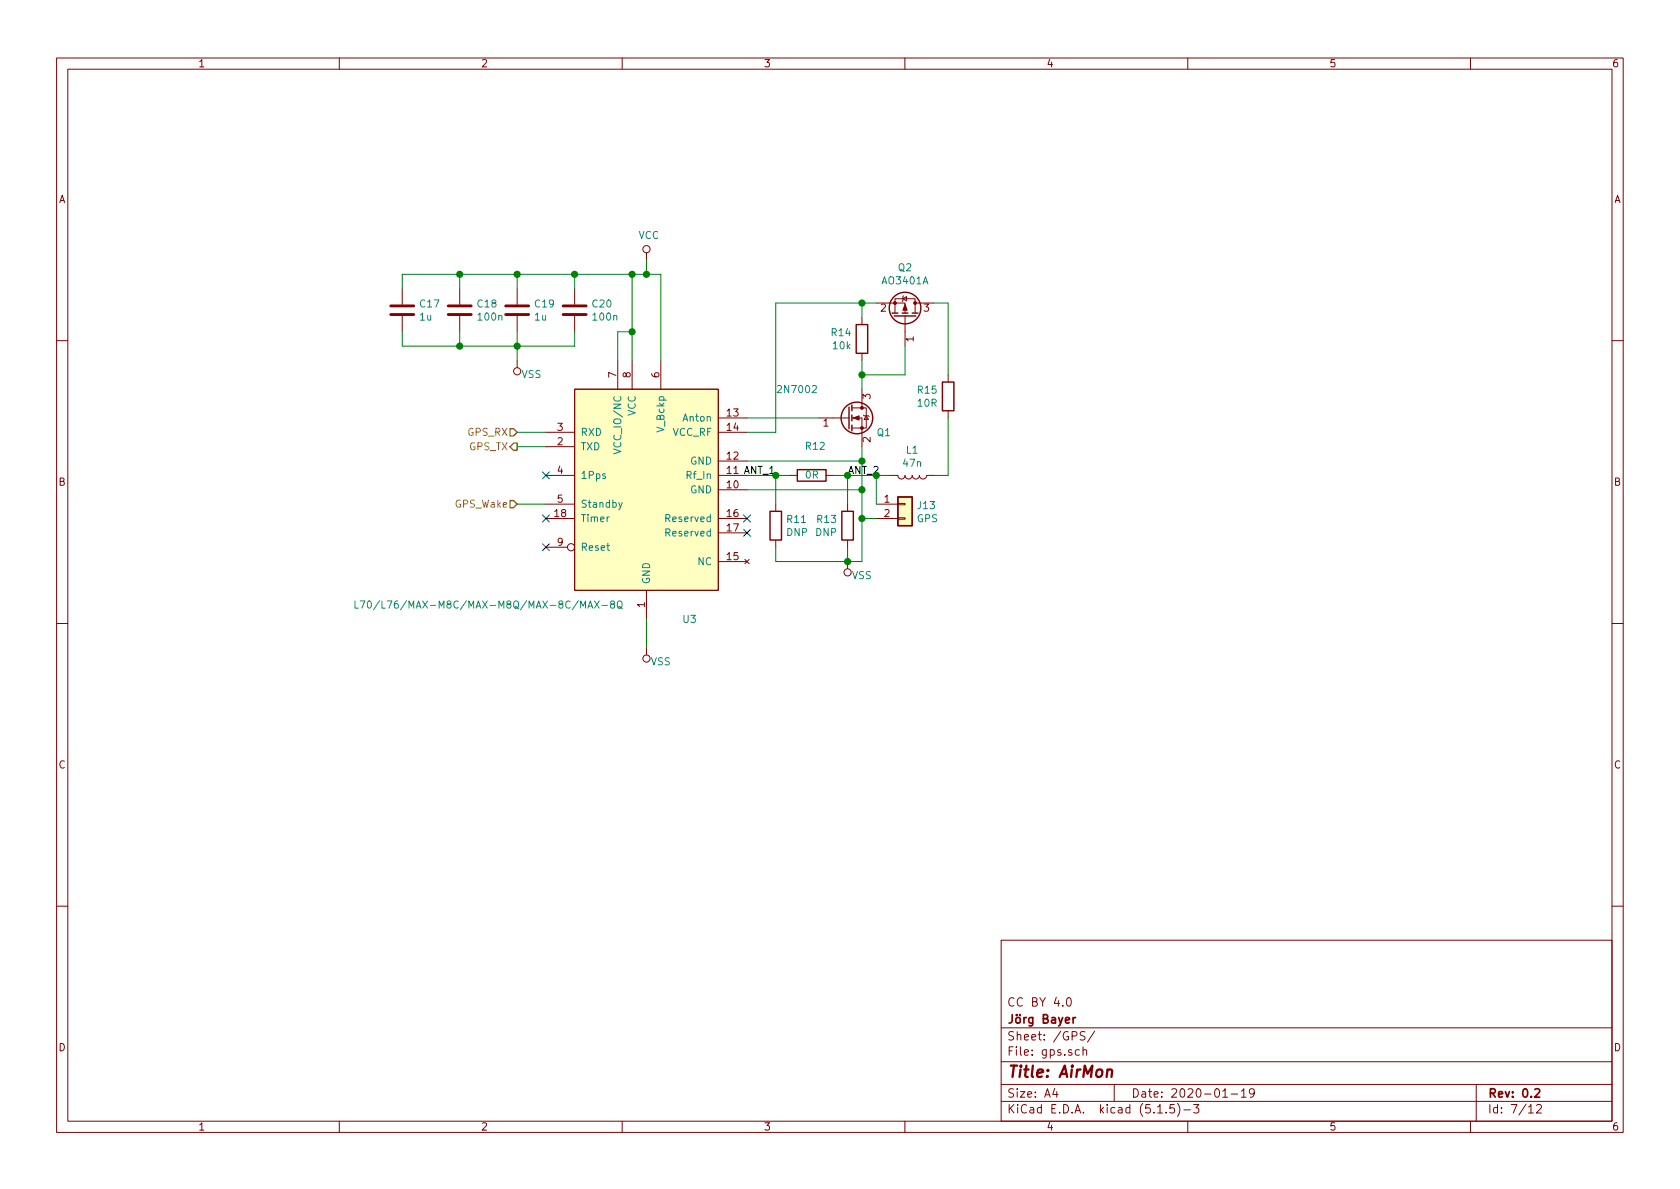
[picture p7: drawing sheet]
EESchema Schematic File Version 4
EELAYER 30 0
EELAYER END
$Descr A4 11693 8268
encoding utf-8
Sheet 7 12
Title "AirMon"
Date "2020-01-19"
Rev "0.2"
Comp "Jörg Bayer"
Comment1 "CC BY 4.0"
Comment2 ""
Comment3 ""
Comment4 ""
$EndDescr
$Comp
L global:L70 U3
U 1 1
P 4500 3400
F 0 "U3" H 4800 2500 50  0000 C CNN
F 1 "L70/L76/MAX-M8C/MAX-M8Q/MAX-8C/MAX-8Q" H 3400 2600 50  0000 C CNN
F 2 "global:L70" H 4100 3500 50  0001 C CNN
F 3 "https://www.quectel.com/UploadImage/Downlad/L70_Hardware_Design_V2.0.pdf" H 4100 3500 50  0001 C CNN
	1    4500 3400
	1    0    0    -1  
$EndComp
NoConn ~ 3800 3300
NoConn ~ 3800 3600
NoConn ~ 5200 3600
NoConn ~ 5200 3700
NoConn ~ 3800 3800
Wire Wire Line
	4500 4300 4500 4500
Wire Wire Line
	4400 2500 4400 2300
Wire Wire Line
	4400 1900 4500 1900
Wire Wire Line
	4600 1900 4600 2500
$Comp
L power:VSS #PWR027
U 1 1
P 4500 4500
F 0 "#PWR027" H 4500 4350 50  0001 C CNN
F 1 "VSS" H 4400 4600 50  0000 C CNN
F 2 "" H 4500 4500 50  0001 C CNN
F 3 "" H 4500 4500 50  0001 C CNN
	1    4500 4500
	-1   0    0    1   
$EndComp
Wire Wire Line
	3800 3500 3600 3500
Wire Wire Line
	3800 3000 3600 3000
Wire Wire Line
	3800 3100 3600 3100
$Comp
L power:VCC #PWR026
U 1 1
P 4500 1800
F 0 "#PWR026" H 4500 1650 50  0001 C CNN
F 1 "VCC" H 4517 1973 50  0000 C CNN
F 2 "" H 4500 1800 50  0001 C CNN
F 3 "" H 4500 1800 50  0001 C CNN
	1    4500 1800
	1    0    0    -1  
$EndComp
Wire Wire Line
	4500 1900 4600 1900
$Comp
L Device:Q_NMOS_GSD Q?
U 1 1
P 5900 2900
AR Path="/5DD6D4DA/5DD6D50E/5E1BB4FC" Ref="Q?"  Part="1" 
AR Path="/5DD6D4DA/5DDED058/5E1BB4FC" Ref="Q?"  Part="1" 
AR Path="/5DD6D4DA/5DDED066/5E1BB4FC" Ref="Q?"  Part="1" 
AR Path="/5DD6D4DA/5DDED074/5E1BB4FC" Ref="Q?"  Part="1" 
AR Path="/5DD6D4DA/5DD6D549/5E1BB4FC" Ref="Q?"  Part="1" 
AR Path="/5DD6D4DA/5DDFF593/5E1BB4FC" Ref="Q?"  Part="1" 
AR Path="/5DD6D4DA/5DE2F431/5E1BB4FC" Ref="Q?"  Part="1" 
AR Path="/5DD6D4DA/5DEBB035/5E1BB4FC" Ref="Q?"  Part="1" 
AR Path="/5E1BB661/5E1BB4FC" Ref="Q1"  Part="1" 
F 0 "Q1" H 6100 2800 50  0000 L CNN
F 1 "2N7002" H 5400 3100 50  0000 L CNN
F 2 "Package_TO_SOT_SMD:SOT-23" H 6100 3000 50  0001 C CNN
F 3 "~" H 5900 2900 50  0001 C CNN
F 4 "C8545" H 0   0   50  0001 C CNN "lcsc#"
F 5 "2N7002" H 0   0   50  0001 C CNN "manf#"
	1    5900 2900
	1    0    0    -1  
$EndComp
Wire Wire Line
	6000 3200 6000 3100
$Comp
L Device:R R?
U 1 1
P 6000 2350
AR Path="/5DD6D4DA/5DD6D50E/5E1BB504" Ref="R?"  Part="1" 
AR Path="/5DD6D4DA/5DDED058/5E1BB504" Ref="R?"  Part="1" 
AR Path="/5DD6D4DA/5DDED066/5E1BB504" Ref="R?"  Part="1" 
AR Path="/5DD6D4DA/5DDED074/5E1BB504" Ref="R?"  Part="1" 
AR Path="/5DD6D4DA/5DD6D549/5E1BB504" Ref="R?"  Part="1" 
AR Path="/5DD6D4DA/5DDFF593/5E1BB504" Ref="R?"  Part="1" 
AR Path="/5DD6D4DA/5DE2F431/5E1BB504" Ref="R?"  Part="1" 
AR Path="/5DD6D4DA/5DEBB035/5E1BB504" Ref="R?"  Part="1" 
AR Path="/5E1BB661/5E1BB504" Ref="R14"  Part="1" 
F 0 "R14" H 5930 2396 50  0000 R CNN
F 1 "10k" H 5930 2305 50  0000 R CNN
F 2 "Resistor_SMD:R_0603_1608Metric" V 5930 2350 50  0001 C CNN
F 3 "~" H 6000 2350 50  0001 C CNN
F 4 "C25804" H 0   0   50  0001 C CNN "lcsc#"
F 5 "0603WAF1002T5E" H 0   0   50  0001 C CNN "manf#"
	1    6000 2350
	1    0    0    -1  
$EndComp
Wire Wire Line
	6000 2500 6000 2600
$Comp
L Device:Q_PMOS_GSD Q?
U 1 1
P 6300 2200
AR Path="/5DD6D4DA/5DE2F431/5E1BB50D" Ref="Q?"  Part="1" 
AR Path="/5DD6D4DA/5DEBB035/5E1BB50D" Ref="Q?"  Part="1" 
AR Path="/5E1BB661/5E1BB50D" Ref="Q2"  Part="1" 
F 0 "Q2" V 6643 2200 50  0000 C CNN
F 1 "AO3401A" V 6552 2200 50  0000 C CNN
F 2 "Package_TO_SOT_SMD:SOT-23" H 6500 2300 50  0001 C CNN
F 3 "~" H 6300 2200 50  0001 C CNN
F 4 "AO3401A" H 6300 2200 50  0001 C CNN "manf#"
F 5 "C15127" H 0   0   50  0001 C CNN "lcsc#"
	1    6300 2200
	0    1    -1   0   
$EndComp
Wire Wire Line
	6000 2100 6000 2200
Wire Wire Line
	6000 2100 6100 2100
Wire Wire Line
	6300 2400 6300 2600
Wire Wire Line
	6300 2600 6000 2600
Connection ~ 6000 2600
Wire Wire Line
	6000 2600 6000 2700
Wire Wire Line
	5200 2900 5700 2900
Wire Wire Line
	5200 3200 6000 3200
Wire Wire Line
	5200 3000 5400 3000
Wire Wire Line
	5400 3000 5400 2100
Wire Wire Line
	5400 2100 6000 2100
Connection ~ 6000 2100
Wire Wire Line
	6500 2100 6600 2100
$Comp
L Device:L L1
U 1 1
P 6350 3300
F 0 "L1" V 6172 3300 50  0000 C CNN
F 1 "47n" V 6263 3300 50  0000 C CNN
F 2 "Inductor_SMD:L_0603_1608Metric" H 6350 3300 50  0001 C CNN
F 3 "~" H 6350 3300 50  0001 C CNN
F 4 "C29683" V 6350 3300 50  0001 C CNN "lcsc#"
F 5 "SDCL1608C47NJTDF" H 0   0   50  0001 C CNN "manf#"
	1    6350 3300
	0    1    1    0   
$EndComp
Wire Wire Line
	6500 3300 6600 3300
Wire Wire Line
	6000 3400 6000 3200
Connection ~ 6000 3200
Wire Wire Line
	6100 3300 6200 3300
$Comp
L Connector_Generic:Conn_01x02 J13
U 1 1
P 6300 3500
F 0 "J13" H 6379 3492 50  0000 L CNN
F 1 "GPS" H 6379 3401 50  0000 L CNN
F 2 "Connector_Coaxial:U.FL_Molex_MCRF_73412-0110_Vertical" H 6300 3500 50  0001 C CNN
F 3 "~" H 6300 3500 50  0001 C CNN
F 4 "C88374" H 0   0   50  0001 C CNN "lcsc#"
F 5 "U.FL-R-SMT-1(80)" H 0   0   50  0001 C CNN "manf#"
	1    6300 3500
	1    0    0    -1  
$EndComp
Wire Wire Line
	6000 3400 6000 3600
Wire Wire Line
	6000 3600 6100 3600
Connection ~ 6000 3400
Wire Wire Line
	5200 3400 6000 3400
$Comp
L Device:R R?
U 1 1
P 6600 2750
AR Path="/5DD6D4DA/5DD6D50E/5E1BB538" Ref="R?"  Part="1" 
AR Path="/5DD6D4DA/5DDED058/5E1BB538" Ref="R?"  Part="1" 
AR Path="/5DD6D4DA/5DDED066/5E1BB538" Ref="R?"  Part="1" 
AR Path="/5DD6D4DA/5DDED074/5E1BB538" Ref="R?"  Part="1" 
AR Path="/5DD6D4DA/5DD6D549/5E1BB538" Ref="R?"  Part="1" 
AR Path="/5DD6D4DA/5DDFF593/5E1BB538" Ref="R?"  Part="1" 
AR Path="/5DD6D4DA/5DE2F431/5E1BB538" Ref="R?"  Part="1" 
AR Path="/5DD6D4DA/5DEBB035/5E1BB538" Ref="R?"  Part="1" 
AR Path="/5E1BB661/5E1BB538" Ref="R15"  Part="1" 
F 0 "R15" H 6530 2796 50  0000 R CNN
F 1 "10R" H 6530 2705 50  0000 R CNN
F 2 "Resistor_SMD:R_0603_1608Metric" V 6530 2750 50  0001 C CNN
F 3 "~" H 6600 2750 50  0001 C CNN
F 4 "C22859" H 0   0   50  0001 C CNN "lcsc#"
F 5 "0603WAF100JT5E" H 0   0   50  0001 C CNN "manf#"
	1    6600 2750
	1    0    0    -1  
$EndComp
Wire Wire Line
	6600 2100 6600 2600
Wire Wire Line
	6600 2900 6600 3300
$Comp
L Device:R R?
U 1 1
P 5400 3650
AR Path="/5DD6D4DA/5DD6D50E/5E1BB542" Ref="R?"  Part="1" 
AR Path="/5DD6D4DA/5DDED058/5E1BB542" Ref="R?"  Part="1" 
AR Path="/5DD6D4DA/5DDED066/5E1BB542" Ref="R?"  Part="1" 
AR Path="/5DD6D4DA/5DDED074/5E1BB542" Ref="R?"  Part="1" 
AR Path="/5DD6D4DA/5DD6D549/5E1BB542" Ref="R?"  Part="1" 
AR Path="/5DD6D4DA/5DDFF593/5E1BB542" Ref="R?"  Part="1" 
AR Path="/5DD6D4DA/5DE2F431/5E1BB542" Ref="R?"  Part="1" 
AR Path="/5DD6D4DA/5DEBB035/5E1BB542" Ref="R?"  Part="1" 
AR Path="/5E1BB661/5E1BB542" Ref="R11"  Part="1" 
F 0 "R11" H 5330 3696 50  0000 R CNN
F 1 "DNP" H 5330 3605 50  0000 R CNN
F 2 "Resistor_SMD:R_0603_1608Metric" V 5330 3650 50  0001 C CNN
F 3 "~" H 5400 3650 50  0001 C CNN
F 4 "DNP" H 5400 3650 50  0001 C CNN "DNP"
	1    5400 3650
	-1   0    0    -1  
$EndComp
$Comp
L Device:R R?
U 1 1
P 5650 3300
AR Path="/5DD6D4DA/5DD6D50E/5E1BB549" Ref="R?"  Part="1" 
AR Path="/5DD6D4DA/5DDED058/5E1BB549" Ref="R?"  Part="1" 
AR Path="/5DD6D4DA/5DDED066/5E1BB549" Ref="R?"  Part="1" 
AR Path="/5DD6D4DA/5DDED074/5E1BB549" Ref="R?"  Part="1" 
AR Path="/5DD6D4DA/5DD6D549/5E1BB549" Ref="R?"  Part="1" 
AR Path="/5DD6D4DA/5DDFF593/5E1BB549" Ref="R?"  Part="1" 
AR Path="/5DD6D4DA/5DE2F431/5E1BB549" Ref="R?"  Part="1" 
AR Path="/5DD6D4DA/5DEBB035/5E1BB549" Ref="R?"  Part="1" 
AR Path="/5E1BB661/5E1BB549" Ref="R12"  Part="1" 
F 0 "R12" V 5850 3350 50  0000 R CNN
F 1 "0R" V 5650 3350 50  0000 R CNN
F 2 "Resistor_SMD:R_0603_1608Metric" V 5580 3300 50  0001 C CNN
F 3 "~" H 5650 3300 50  0001 C CNN
F 4 "C21189" H 0   0   50  0001 C CNN "lcsc#"
F 5 "0603WAF0000T5E" H 0   0   50  0001 C CNN "manf#"
	1    5650 3300
	0    -1   -1   0   
$EndComp
$Comp
L Device:R R?
U 1 1
P 5900 3650
AR Path="/5DD6D4DA/5DD6D50E/5E1BB551" Ref="R?"  Part="1" 
AR Path="/5DD6D4DA/5DDED058/5E1BB551" Ref="R?"  Part="1" 
AR Path="/5DD6D4DA/5DDED066/5E1BB551" Ref="R?"  Part="1" 
AR Path="/5DD6D4DA/5DDED074/5E1BB551" Ref="R?"  Part="1" 
AR Path="/5DD6D4DA/5DD6D549/5E1BB551" Ref="R?"  Part="1" 
AR Path="/5DD6D4DA/5DDFF593/5E1BB551" Ref="R?"  Part="1" 
AR Path="/5DD6D4DA/5DE2F431/5E1BB551" Ref="R?"  Part="1" 
AR Path="/5DD6D4DA/5DEBB035/5E1BB551" Ref="R?"  Part="1" 
AR Path="/5E1BB661/5E1BB551" Ref="R13"  Part="1" 
F 0 "R13" H 5830 3696 50  0000 R CNN
F 1 "DNP" H 5830 3605 50  0000 R CNN
F 2 "Resistor_SMD:R_0603_1608Metric" V 5830 3650 50  0001 C CNN
F 3 "~" H 5900 3650 50  0001 C CNN
F 4 "DNP" H 5900 3650 50  0001 C CNN "DNP"
	1    5900 3650
	1    0    0    -1  
$EndComp
Wire Wire Line
	5200 3300 5400 3300
Wire Wire Line
	5800 3300 5900 3300
Connection ~ 6100 3300
Wire Wire Line
	5400 3500 5400 3300
Connection ~ 5400 3300
Wire Wire Line
	5400 3300 5500 3300
Wire Wire Line
	5900 3500 5900 3300
Connection ~ 5900 3300
Wire Wire Line
	5900 3300 6100 3300
Wire Wire Line
	5400 3800 5400 3900
Wire Wire Line
	5400 3900 5900 3900
Wire Wire Line
	5900 3900 5900 3800
Wire Wire Line
	6000 3900 5900 3900
Connection ~ 6000 3600
Connection ~ 5900 3900
$Comp
L power:VSS #PWR028
U 1 1
P 5900 3900
F 0 "#PWR028" H 5900 3750 50  0001 C CNN
F 1 "VSS" H 5800 4000 50  0000 C CNN
F 2 "" H 5900 3900 50  0001 C CNN
F 3 "" H 5900 3900 50  0001 C CNN
	1    5900 3900
	-1   0    0    1   
$EndComp
Text Label 5400 3300 2    50   ~ 0
ANT_1
Text Label 5900 3300 0    50   ~ 0
ANT_2
Text HLabel 3600 3000 0    50   Input ~ 0
GPS_RX
Text HLabel 3600 3100 0    50   Output ~ 0
GPS_TX
Text HLabel 3600 3500 0    50   Input ~ 0
GPS_Wake
$Comp
L Device:C C?
U 1 1
P 3600 2150
AR Path="/5DD6D4DA/5DD6D50E/5E29A65B" Ref="C?"  Part="1" 
AR Path="/5DD6D4DA/5DDED058/5E29A65B" Ref="C?"  Part="1" 
AR Path="/5DD6D4DA/5DDED066/5E29A65B" Ref="C?"  Part="1" 
AR Path="/5DD6D4DA/5DDED074/5E29A65B" Ref="C?"  Part="1" 
AR Path="/5E15DEC3/5E29A65B" Ref="C?"  Part="1" 
AR Path="/5E151517/5E29A65B" Ref="C?"  Part="1" 
AR Path="/5E1991ED/5E29A65B" Ref="C?"  Part="1" 
AR Path="/5E1BB661/5E29A65B" Ref="C19"  Part="1" 
F 0 "C19" H 3715 2196 50  0000 L CNN
F 1 "1u" H 3715 2105 50  0000 L CNN
F 2 "Capacitor_SMD:C_0805_2012Metric" H 3638 2000 50  0001 C CNN
F 3 "~" H 3600 2150 50  0001 C CNN
F 4 "CL21B105KBFNNNE" H 3600 2150 50  0001 C CNN "manf#"
F 5 "C28323" H 0   0   50  0001 C CNN "lcsc#"
	1    3600 2150
	1    0    0    -1  
$EndComp
Connection ~ 4500 1900
Wire Wire Line
	4500 1800 4500 1900
Wire Wire Line
	3600 1900 3600 2000
Connection ~ 4400 1900
Wire Wire Line
	3600 2300 3600 2400
$Comp
L power:VSS #PWR025
U 1 1
P 3600 2500
F 0 "#PWR025" H 3600 2350 50  0001 C CNN
F 1 "VSS" H 3500 2600 50  0000 C CNN
F 2 "" H 3600 2500 50  0001 C CNN
F 3 "" H 3600 2500 50  0001 C CNN
	1    3600 2500
	-1   0    0    1   
$EndComp
$Comp
L Device:C C?
U 1 1
P 4000 2150
AR Path="/5DD6D4DA/5DD6D50E/5E2A1D19" Ref="C?"  Part="1" 
AR Path="/5DD6D4DA/5DDED058/5E2A1D19" Ref="C?"  Part="1" 
AR Path="/5DD6D4DA/5DDED066/5E2A1D19" Ref="C?"  Part="1" 
AR Path="/5DD6D4DA/5DDED074/5E2A1D19" Ref="C?"  Part="1" 
AR Path="/5E15DEC3/5E2A1D19" Ref="C?"  Part="1" 
AR Path="/5E151517/5E2A1D19" Ref="C?"  Part="1" 
AR Path="/5E1BB661/5E2A1D19" Ref="C20"  Part="1" 
F 0 "C20" H 4115 2196 50  0000 L CNN
F 1 "100n" H 4115 2105 50  0000 L CNN
F 2 "Capacitor_SMD:C_0603_1608Metric" H 4038 2000 50  0001 C CNN
F 3 "~" H 4000 2150 50  0001 C CNN
F 4 "CC0603KRX7R9BB104" H 4000 2150 50  0001 C CNN "manf#"
F 5 "C14663" H 0   0   50  0001 C CNN "lcsc#"
	1    4000 2150
	1    0    0    -1  
$EndComp
Wire Wire Line
	3600 1900 4000 1900
Wire Wire Line
	4000 2000 4000 1900
Connection ~ 4000 1900
Wire Wire Line
	4000 1900 4400 1900
Wire Wire Line
	4000 2300 4000 2400
Wire Wire Line
	4000 2400 3600 2400
Connection ~ 3600 2400
Wire Wire Line
	3600 2400 3600 2500
$Comp
L Device:C C?
U 1 1
P 2800 2150
AR Path="/5DD6D4DA/5DD6D50E/5E2A54E4" Ref="C?"  Part="1" 
AR Path="/5DD6D4DA/5DDED058/5E2A54E4" Ref="C?"  Part="1" 
AR Path="/5DD6D4DA/5DDED066/5E2A54E4" Ref="C?"  Part="1" 
AR Path="/5DD6D4DA/5DDED074/5E2A54E4" Ref="C?"  Part="1" 
AR Path="/5E15DEC3/5E2A54E4" Ref="C?"  Part="1" 
AR Path="/5E151517/5E2A54E4" Ref="C?"  Part="1" 
AR Path="/5E1991ED/5E2A54E4" Ref="C?"  Part="1" 
AR Path="/5E1BB661/5E2A54E4" Ref="C17"  Part="1" 
F 0 "C17" H 2915 2196 50  0000 L CNN
F 1 "1u" H 2915 2105 50  0000 L CNN
F 2 "Capacitor_SMD:C_0805_2012Metric" H 2838 2000 50  0001 C CNN
F 3 "~" H 2800 2150 50  0001 C CNN
F 4 "CL21B105KBFNNNE" H 2800 2150 50  0001 C CNN "manf#"
F 5 "C28323" H 0   0   50  0001 C CNN "lcsc#"
	1    2800 2150
	1    0    0    -1  
$EndComp
Wire Wire Line
	2800 2300 2800 2400
$Comp
L Device:C C?
U 1 1
P 3200 2150
AR Path="/5DD6D4DA/5DD6D50E/5E2A54EC" Ref="C?"  Part="1" 
AR Path="/5DD6D4DA/5DDED058/5E2A54EC" Ref="C?"  Part="1" 
AR Path="/5DD6D4DA/5DDED066/5E2A54EC" Ref="C?"  Part="1" 
AR Path="/5DD6D4DA/5DDED074/5E2A54EC" Ref="C?"  Part="1" 
AR Path="/5E15DEC3/5E2A54EC" Ref="C?"  Part="1" 
AR Path="/5E151517/5E2A54EC" Ref="C?"  Part="1" 
AR Path="/5E1BB661/5E2A54EC" Ref="C18"  Part="1" 
F 0 "C18" H 3315 2196 50  0000 L CNN
F 1 "100n" H 3315 2105 50  0000 L CNN
F 2 "Capacitor_SMD:C_0603_1608Metric" H 3238 2000 50  0001 C CNN
F 3 "~" H 3200 2150 50  0001 C CNN
F 4 "CC0603KRX7R9BB104" H 3200 2150 50  0001 C CNN "manf#"
F 5 "C14663" H 0   0   50  0001 C CNN "lcsc#"
	1    3200 2150
	1    0    0    -1  
$EndComp
Wire Wire Line
	3200 2300 3200 2400
Wire Wire Line
	3200 2400 2800 2400
Wire Wire Line
	2800 2000 2800 1900
Wire Wire Line
	2800 1900 3200 1900
Connection ~ 3600 1900
Wire Wire Line
	3200 2000 3200 1900
Connection ~ 3200 1900
Wire Wire Line
	3200 1900 3600 1900
Wire Wire Line
	3200 2400 3600 2400
Connection ~ 3200 2400
Wire Wire Line
	6100 3300 6100 3500
Wire Wire Line
	6000 3600 6000 3900
Wire Wire Line
	4300 2500 4300 2300
Wire Wire Line
	4300 2300 4400 2300
Connection ~ 4400 2300
Wire Wire Line
	4400 2300 4400 1900
$EndSCHEMATC
